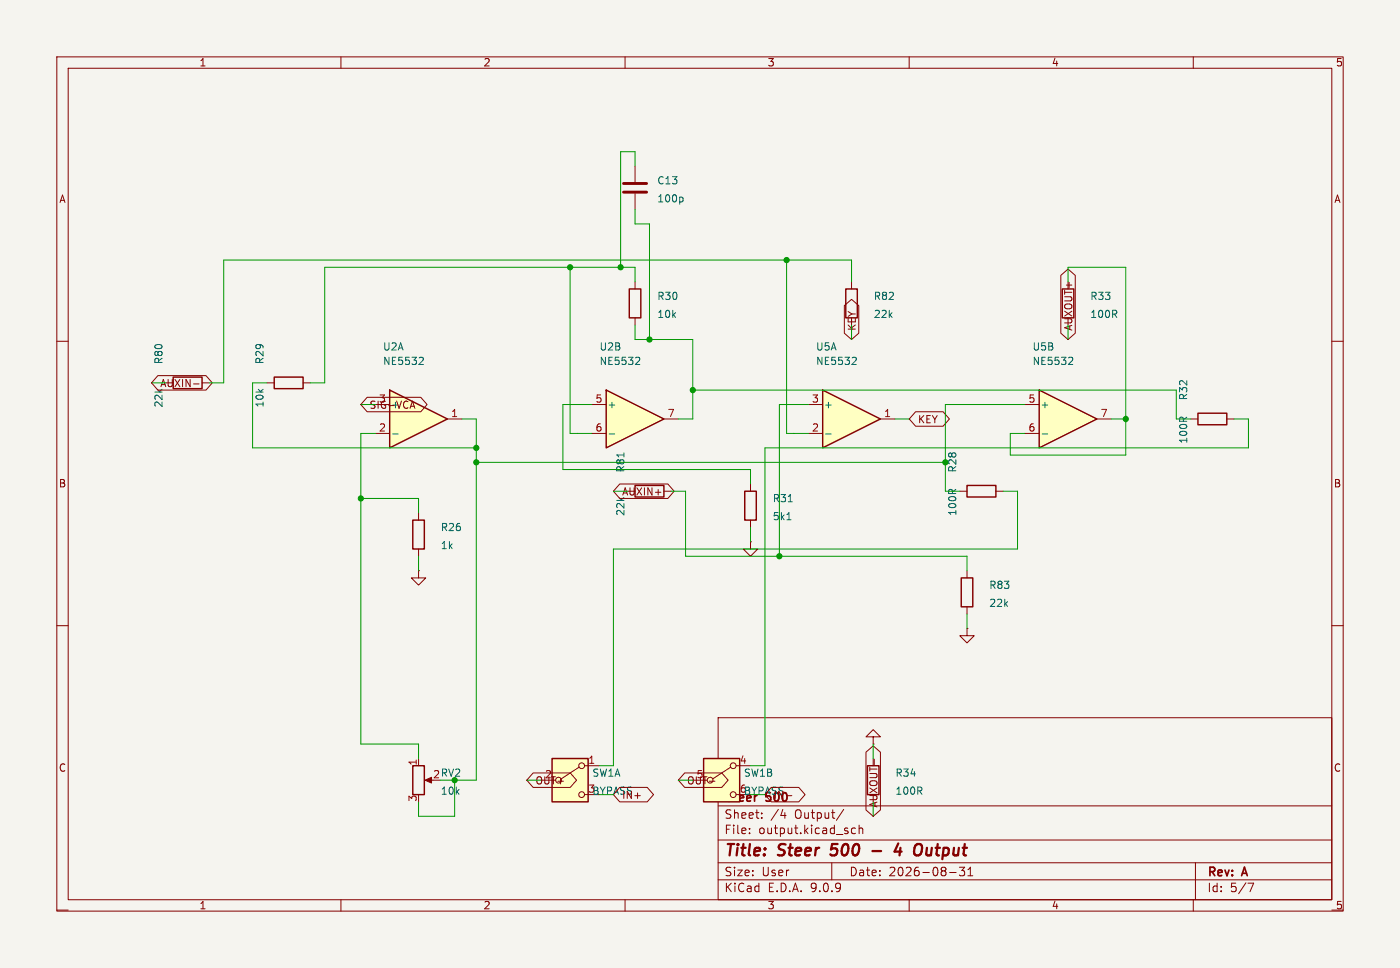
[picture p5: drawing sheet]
<svg xmlns="http://www.w3.org/2000/svg" width="246mm" height="170mm" viewBox="0 0 246 170" stroke-linecap="round" stroke-linejoin="round" font-family="sans-serif">
<path d="M0 0h246.4v170.2h-246.4z" fill="#f5f4ef" stroke="#f5f4ef" stroke-width=".18"/>
<g fill="none" stroke="#840000" stroke-width=".18">
<path d="M10 10h226.4v150.2h-226.4zM12 12h222.4v146.2h-222.4zM60 10v2M110 10v2M160 10v2M210 10v2M10 60h2M234.4 60h2M35.6 67.3h1.2M10 110h2M234.4 110h2M126.4 126.2h108v32h-108z"/>
<path d="M10 160h2M60 158.2v2M110 158.2v2M126.4 154.7h108M126.4 151.7h108M126.4 147.7h108M126.4 141.7h108M131.9 146.4v.2M131.9 145.6v.2M134.1 143.7v.2M134.1 142.9v.2M137.4 143.4h.9"/>
<path d="M138.1 142.9v1M146.4 151.7v3M148.5 142.3l-1.3 1.9M150.6 145.6h-.5l-.3 .3v.4l.2 .2h.6M151.2 145.7l.2-.1h.4v1M151.2 145.1v1.5M160 158.2v2M167.1 153.4h1.2M169.8 152.5l-.5 .5 .4 .2v.6l-.2 .2h-.4l-.3-.2M170.3 154h.9M170.3 152.9l.5-.4v1.5M210 158.2v2"/>
<path d="M210.4 151.7v6.5M219.6 155.3h1l-.6 1.5M234.4 160h2"/>
</g>
<path d="M146.1 150.2l.3 .2M146.5 148.4l-.3 .9 .1-.1M153.5 149.6h1.6M158.1 148.3l-.7 1.4h1.3M158.5 149.1l-.2 1.3M163.1 149.1l-.1 1 .1 .2 .4 .1" fill="none" stroke="#840000" stroke-width=".4"/>
<path d="M30.5 66.3h5.1v2h-5.1z" fill="none" stroke="#840000" stroke-width=".25"/>
<path d="M68.6 68.6l10.1 5.1-10.1 5z" fill="#ffffc2"/>
<path d="M68.6 68.6l10.1 5.1-10.1 5zM170.2 85.3h5.1v2.1h-5.1zM152.7 134.6h2v5.1h-2z" fill="none" stroke="#840000" stroke-width=".25"/>
<path d="M66 76.2h2.6M78.7 73.7h2.6M168.9 86.4h1.3M175.3 86.4h1.2M153.7 133.3v1.3" fill="none" stroke="#840000" stroke-width=".18"/>
<path d="M69.1 76.3h1M74 62.8l.4 .1 .1 .3-.8 .9h.8" fill="none" stroke="#006464" stroke-width=".18"/>
<path d="M182.9 68.6l10.1 5.1-10.1 5z" fill="#ffffc2"/>
<path d="M148.8 50.8h2.1v5.1h-2.1zM182.9 68.6l10.1 5.1-10.1 5zM169.2 101.6h2v5.1h-2z" fill="none" stroke="#840000" stroke-width=".25"/>
<path d="M149.9 49.5v1.3M180.3 71.1h2.6M180.3 76.2h2.6M193 73.7h2.6M170.2 110.5v1.3h1.2l-1.2 1.2-1.3-1.2h1.3M170.2 110.5h.1M170.2 100.3v1.3M170.2 106.7v1.2" fill="none" stroke="#840000" stroke-width=".18"/>
<path d="M183.4 76.3h1M188.3 62.8l.4 .1 .1 .3-.8 .9h.8" fill="none" stroke="#006464" stroke-width=".18"/>
<path d="M144.8 68.6l10.1 5.1-10.1 5z" fill="#ffffc2"/>
<path d="M144.8 68.6l10.1 5.1-10.1 5zM131.1 86.4h2v5h-2z" fill="none" stroke="#840000" stroke-width=".25"/>
<path d="M142.2 71.1h2.6M142.2 76.2h2.6M154.9 73.7h2.6M132.1 85.1v1.3M132.1 91.4v1.3" fill="none" stroke="#840000" stroke-width=".18"/>
<path d="M145.3 76.3h1M150.2 62.8l.4 .1 .1 .3-.8 .9h.8M138.5 91.4h.7M138.7 88.2h.7" fill="none" stroke="#006464" stroke-width=".18"/>
<path d="M123.8 133.3h6.4v7.7h-6.4z" fill="#ffffc2"/>
<path d="M110.7 50.8h2.1v5.1h-2.1zM123.8 133.3h6.4v7.7h-6.4z" fill="none" stroke="#840000" stroke-width=".25"/>
<g fill="none" stroke="#840000" stroke-width=".18">
<path d="M111.8 29.2v2.8M111.8 34v2.8M111.8 49.5v1.3M111.8 55.9v1.2M128.6 134.9l-3.1 2M129.5 134.6h2.6M153.7 129.5h1.2l-1.2-1.2-1.3 1.2h1.3v1.3M153.7 130.8h.1"/>
<circle cx="129" cy="134.6" r=".51"/>
</g>
<path d="M109.7 32.3h4.1M109.7 33.8h4.1" fill="none" stroke="#840000" stroke-width=".51"/>
<path d="M120 34.7l.2 .2v.4l-.2 .2" fill="none" stroke="#006464" stroke-width=".18"/>
<path d="M97.2 133.3h6.3v7.7h-6.3z" fill="#ffffc2"/>
<g fill="none" stroke="#840000" stroke-width=".18">
<path d="M47 67.3h1.3M53.3 67.3h1.3M209.5 73.7h1.3M215.9 73.7h1.3M116.8 86.4h1.3M132.1 95.2v1.3h1.2l-1.2 1.3-1.3-1.3h1.3M132.1 95.2h.1M101.9 134.9l-3.1 2M102.9 134.6h2.5M102.9 139.7h2.5"/>
<circle cx="102.4" cy="139.7" r=".51"/>
<circle cx="102.4" cy="134.6" r=".51"/>
</g>
<path d="M186.9 50.8h2.1v5.1h-2.1zM48.3 66.3h5v2h-5zM210.8 72.6h5.1v2.1h-5.1zM111.8 85.3h5v2.1h-5zM97.2 133.3h6.3v7.7h-6.3z" fill="none" stroke="#840000" stroke-width=".25"/>
<path d="M109.8 79.6v.7" fill="none" stroke="#006464" stroke-width=".18"/>
<path d="M106.7 68.6l10.1 5.1-10.1 5z" fill="#ffffc2"/>
<path d="M106.7 68.6l10.1 5.1-10.1 5zM72.6 91.4h2.1v5.1h-2.1zM72.6 134.6h2.1v5.1h-2.1z" fill="none" stroke="#840000" stroke-width=".25"/>
<g fill="none" stroke="#840000" stroke-width=".18">
<path d="M148.6 53.7l1.3-1.1 1.2 1.1v4.9l-1.2 1.1-1.3-1.1zM186.7 48.4l1.3-1.1 1.2 1.1v10.2l-1.2 1.1-1.3-1.1zM27.8 66h8.5l1.1 1.3-1.1 1.3h-8.5l-1.1-1.3zM34.1 67.5h.9M64.6 69.8h9.4l1.2 1.3-1.2 1.3h-9.4l-1.1-1.3zM72.3 71.4h.6M72.6 70.5l.4 1.3M104.1 71.1h2.6M104.1 76.2h2.6M116.8 73.7h2.6M161.1 72.4h4.9l1.1 1.3-1.1 1.2h-4.9l-1.1-1.2zM73.7 90.2v1.2"/>
<path d="M73.7 96.5v1.3M109.1 85.1h8.4l1.1 1.3-1.1 1.2h-8.4l-1.2-1.2zM73.7 100.3v1.3h1.2l-1.2 1.3-1.3-1.3h1.3M73.7 100.3h.1M73.7 133.3v1.3M75.2 137.2h1M93.8 135.9h6.6l1.1 1.3-1.1 1.2h-6.6l-1.1-1.2zM109.1 138.4h4.8l1.1 1.3-1.1 1.3h-4.8l-1.2-1.3zM120.5 135.9h6.5l1.1 1.3-1.1 1.2h-6.5l-1.1-1.2zM124.8 137.3h1M135.7 138.4h4.9l1.1 1.3-1.1 1.3h-4.9l-1.1-1.3zM138.4 139.9h1"/>
<path d="M152.4 132.2l1.3-1.1 1.2 1.1v10.2l-1.2 1.1-1.3-1.1zM153.9 133.5v.9"/>
</g>
<path d="M107.2 76.3h1M112.1 62.8l.4 .1 .1 .3-.8 .9h.8" fill="none" stroke="#006464" stroke-width=".18"/>
<path d="M74.8 137.2l1.1-.5v1z" fill="#840000" stroke="#840000" stroke-width=".18"/>
<g fill="none" stroke="#009600" stroke-width=".18">
<path d="M111.8 29.2v-2.5h-2.6v20.3M111.8 36.8v2.6h2.5v20.3M100.3 47v29.2h3.8M111.8 49.5v-2.5h-54.7v20.3h-2.5M111.8 57.1v2.6h10.1v14h-2.5M138.4 45.7v30.5h3.8M149.9 49.5v-3.8h-110.5v21.6h-2.6M149.9 57.1v2.6M188 49.5v-2.5h10.1v33h-20.3v-3.8h2.5M188 57.1v2.6M26.7 67.3h2.5M47 67.3h-2.6v11.4h39.4"/>
<path d="M63.5 71.1h2.5M66 76.2h-2.5v54.6h10.2v2.5M81.3 73.7h2.5v63.5h-3.8v6.3h-6.3v-2.5M104.1 71.1h-5v11.4h33v2.6M121.9 68.6h85.1v5.1h2.5M142.2 71.1h-5v26.7M157.5 73.7h2.5M180.3 71.1h-13.9v15.3h2.5M195.6 73.7h2.5M217.2 73.7h2.5v5h-85.1v55.9h-2.5M63.5 87.6h10.2v2.6M73.7 97.8v2.5"/>
<path d="M83.8 81.3h82.6M107.9 86.4h2.6M118.1 86.4h2.5v11.4h49.6v2.5M132.1 92.7v2.5M176.5 86.4h2.6v10.1h-71.2v38.1h-2.5M170.2 107.9v2.6M92.7 137.2h2.5M119.4 137.2h2.5M153.7 130.8v2.5M153.7 141v2.5"/>
</g>
<g fill="#009600" stroke="#009600" stroke-width=".18">
<circle cx="198.1" cy="73.7" r=".46"/>
<circle cx="63.5" cy="87.6" r=".46"/>
<circle cx="83.8" cy="78.7" r=".46"/>
<circle cx="83.8" cy="81.3" r=".46"/>
<circle cx="137.2" cy="97.8" r=".46"/>
<circle cx="100.3" cy="47" r=".46"/>
<circle cx="109.2" cy="47" r=".46"/>
<circle cx="114.3" cy="59.7" r=".46"/>
<circle cx="121.9" cy="68.6" r=".46"/>
<circle cx="80" cy="137.2" r=".46"/>
<circle cx="138.4" cy="45.7" r=".46"/>
<circle cx="166.4" cy="81.3" r=".46"/>
</g>
<g font-size="2.8" fill="#840000">
<text x="127.4" y="151.1">Title:</text>
<text x="137" y="151.1">Steer</text>
<text x="147.1" y="151.1">500</text>
<text x="159.9" y="151.1">4</text>
<text x="164.1" y="151.1">Output</text>
</g>
<g font-size="2.1" fill="#006464">
<text x="127.4" y="141.4">Steer</text>
<text x="134.9" y="141.4">500</text>
</g>
<g font-size="2.1" fill="#840000">
<text x="127.4" y="146.9">File:</text>
<text x="127.4" y="144.2">Sheet:</text>
<text x="133.5" y="146.9">output.kicad_sch</text>
<text x="135.6" y="144.2">/4</text>
<text x="139.9" y="144.2">Output/</text>
<text x="127.4" y="154.3">Size:</text>
<text x="134" y="154.3">User</text>
<text x="149.4" y="154.3">Date:</text>
<text x="156.4" y="154.3">2026-08-31</text>
<text x="212.4" y="154.5">Rev:</text>
<text x="218.8" y="154.5">A</text>
<text x="127.4" y="157.1">KiCad</text>
<text x="135.1" y="157.1">E.D.A.</text>
<text x="142.7" y="157.1">9.0.9</text>
<text x="212.4" y="157.1">Id:</text>
<text x="216.5" y="157.1">5/7</text>
</g>
<g font-size="1.8" fill="#840000">
<text x="35" y="11.9">1</text>
<text x="85" y="11.9">2</text>
<text x="135" y="11.9">3</text>
<text x="185" y="11.9">4</text>
<text x="235" y="11.9">5</text>
<text x="10.3" y="35.9">A</text>
<text x="234.7" y="35.9">A</text>
<text x="150.8" y="58.3" transform="rotate(-90 150.8 58.3)">KEY</text>
<text x="188.9" y="58.3" transform="rotate(-90 188.9 58.3)">AUXOUT+</text>
<text x="28.1" y="68.3">AUXIN-</text>
<text x="66.6" y="70.9">3</text>
<text x="68.7" y="72">+</text>
<text x="64.9" y="72.1">SIG-VCA</text>
<text x="161.4" y="74.6">KEY</text>
<text x="10.3" y="85.9">B</text>
<text x="109.4" y="87.3">AUXIN+</text>
<text x="234.6" y="85.9">B</text>
<text x="10.3" y="135.9">C</text>
<text x="95.8" y="136.9">2</text>
<text x="122.5" y="136.9">5</text>
<text x="234.6" y="135.9">C</text>
<text x="94.1" y="138.1">OUT+</text>
<text x="109.4" y="140.7">IN+</text>
<text x="120.8" y="138.1">OUT-</text>
<text x="136" y="140.7">IN-</text>
<text x="154.6" y="142.1" transform="rotate(-90 154.6 142.1)">AUXOUT-</text>
<text x="35" y="160.1">1</text>
<text x="85" y="160.1">2</text>
<text x="135" y="160.1">3</text>
<text x="185" y="160.1">4</text>
<text x="235" y="160.1">5</text>
</g>
<g font-size="1.8" fill="#006464">
<text x="115.6" y="35.8">100p</text>
<text x="115.6" y="32.6">C13</text>
<text x="115.6" y="52.9">R30</text>
<text x="153.7" y="52.9">R82</text>
<text x="191.8" y="52.9">R33</text>
<text x="115.6" y="56.1">10k</text>
<text x="153.7" y="56.1">22k</text>
<text x="191.8" y="56.1">100R</text>
<text x="28.8" y="64.1" transform="rotate(-90 28.8 64.1)">R80</text>
<text x="46.6" y="64.1" transform="rotate(-90 46.6 64.1)">R29</text>
<text x="67.3" y="64.4">NE5532</text>
<text x="67.3" y="61.8">U2A</text>
<text x="105.4" y="64.4">NE5532</text>
<text x="105.4" y="61.8">U2B</text>
<text x="143.5" y="64.4">NE5532</text>
<text x="143.5" y="61.8">U5A</text>
<text x="181.6" y="64.4">NE5532</text>
<text x="181.6" y="61.8">U5B</text>
<text x="28.8" y="71.8" transform="rotate(-90 28.8 71.8)">22k</text>
<text x="46.6" y="71.8" transform="rotate(-90 46.6 71.8)">10k</text>
<text x="106.8" y="72">+</text>
<text x="144.9" y="72">+</text>
<text x="183" y="72">+</text>
<text x="209.1" y="70.5" transform="rotate(-90 209.1 70.5)">R32</text>
<text x="110.1" y="83.2" transform="rotate(-90 110.1 83.2)">R81</text>
<text x="168.5" y="83.2" transform="rotate(-90 168.5 83.2)">R28</text>
<text x="209.1" y="78.1" transform="rotate(-90 209.1 78.1)">100R</text>
<text x="135.9" y="88.5">R31</text>
<text x="77.5" y="93.6">R26</text>
<text x="110.1" y="90.8" transform="rotate(-90 110.1 90.8)">22k</text>
<text x="135.9" y="91.7">5k1</text>
<text x="168.5" y="90.8" transform="rotate(-90 168.5 90.8)">100R</text>
<text x="77.5" y="96.7">1k</text>
<text x="174" y="106.9">22k</text>
<text x="174" y="103.7">R83</text>
<text x="104.1" y="136.8">SW1A</text>
<text x="130.8" y="136.8">SW1B</text>
<text x="157.5" y="136.8">R34</text>
<text x="77.5" y="139.9">10k</text>
<text x="103.4" y="139.4">3</text>
<text x="130.1" y="139.4">6</text>
<text x="157.5" y="139.9">100R</text>
</g>
<g font-size="1.8" fill="#a90000">
<text x="104.7" y="70.9">5</text>
<text x="142.8" y="70.9">3</text>
<text x="180.9" y="70.9">5</text>
<text x="66.6" y="75.9">2</text>
<text x="79.3" y="73.4">1</text>
<text x="104.7" y="75.9">6</text>
<text x="117.4" y="73.4">7</text>
<text x="142.8" y="75.9">2</text>
<text x="155.5" y="73.4">1</text>
<text x="180.9" y="75.9">6</text>
<text x="193.6" y="73.4">7</text>
<text x="73.4" y="134.7" transform="rotate(-90 73.4 134.7)">1</text>
<text x="103.4" y="134.4">1</text>
<text x="130.1" y="134.4">4</text>
<text x="73.4" y="141" transform="rotate(-90 73.4 141)">3</text>
</g>
<g font-size="1.8" fill="#009600">
<text x="76.1" y="136.9">2 RV2</text>
<text x="104.1" y="139.9">BYPASS</text>
<text x="130.8" y="139.9">BYPASS</text>
</g>
</svg>
